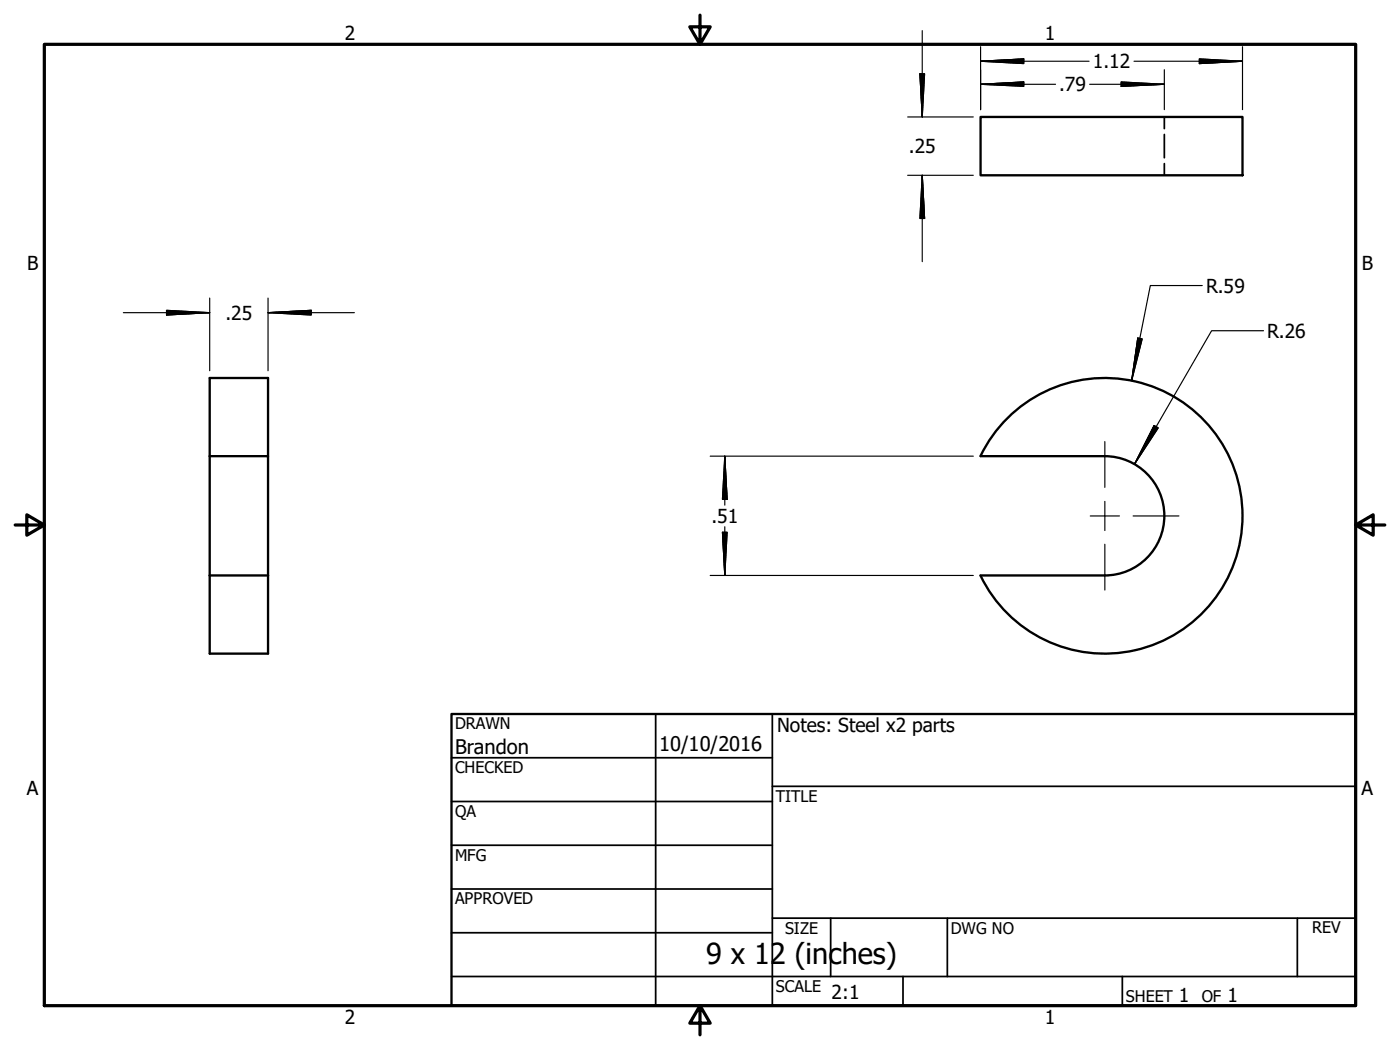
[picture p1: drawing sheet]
<svg xmlns="http://www.w3.org/2000/svg" width="305mm" height="229mm" viewBox="0 0 305 229" stroke-linecap="round" stroke-linejoin="round" font-family="sans-serif">
<!-- layer: Visible (ANSI) -->
<path d="M213.5 25.5h57v12.7h-57zM45.7 99.3h12.7v26M58.4 99.3v-17h-12.7v60h12.7v-17M213.5 99.3a30 30 0 0 1 45.7-10.5 30 30 0 0 1 0 46.9 30 30 0 0 1-45.7-10.4h27a13 13 0 0 0 13-13 13 13 0 0 0-13-13h-27M45.7 125.3h12.7" fill="none" stroke="#000" stroke-width=".51"/>
<!-- layer: Hidden (ANSI) -->
<path d="M253.5 25.5v2.5M253.5 29.3v5.1M253.5 35.6v2.6" fill="none" stroke="#000" stroke-width=".38"/>
<!-- layer: Border (ANSI) -->
<path d="M9.7 9.7h285.4v209.2h-285.4zM152.4 3.3v6.4l-2.2-3.9h4.4l-2.2 3.9M3.3 114.3h6.4l-3.9-2.2v4.4l3.9-2.2M295.1 114.3l3.9 2.2v-4.4l-3.9 2.2h6.4M152.4 218.9l2.2 3.9h-4.4l2.2-3.9v6.4" fill="none" stroke="#000" stroke-width=".7"/>
<!-- layer: Title (ANSI) -->
<g fill="none" stroke="#000" stroke-width=".38">
<path d="M142.7 155.4v63.5M168.1 155.4v63.5M98.3 165h69.8M98.3 174.5h69.8M168.1 171.2h127M98.3 184h69.8M98.3 193.5h69.8M168.1 199.9h127M180.8 199.9v12.7M206.2 199.9v12.7M282.4 199.9v12.7M98.3 212.6h196.8"/>
<path d="M98.3 203.1h69.8M196.6 212.6v6.3M244.3 212.6v6.3"/>
</g>
<path d="M98.3 155.4h196.8v63.5h-196.8z" fill="none" stroke="#000" stroke-width=".51"/>
<!-- layer: Dimension (ANSI) -->
<g fill="none" stroke="#000" stroke-width=".25">
<path d="M200.3 16.1h1l-.5 9.4zM200.8 6.7v18.8M213.5 18.4l9.4-.6v1zM213.5 13.3l9.4-.5v1zM213.5 18.4h16.3M213.5 10.2v13.7M213.5 13.3h23.6M237.2 18.4h16.3M244.1 17.8l9.4 .6-9.4 .4zM246.9 13.3h23.6M253.5 15.2v8.7M261.1 12.8l9.4 .5-9.4 .5z"/>
<path d="M270.5 10.2v13.7M197.6 25.5h14.3M197.6 38.2h14.3M200.8 38.2l.5 9.4h-1zM200.8 38.2v18.8M26.9 68.1h18.8M36.3 67.6l9.4 .5-9.4 .5zM45.7 64.9v15.8M58.4 68.1l9.4-.5v1zM58.4 68.1h18.8M58.4 64.9v15.8M247.7 73.6l1 .2-2.3 9.1z"/>
<path d="M261.7 62.2h-11.3l-4 20.7M275.1 72h-11.3l-16.8 29M154.6 99.3h57.3M157.8 99.3l.5 9.4h-1zM157.8 99.3v10.7M251.3 92.6l.9 .6-5.2 7.8zM157.3 115.9h1l-.5 9.4zM157.8 114.7v10.6M154.6 125.3h57.3"/>
</g>
<g fill="#000" stroke="#000" stroke-width=".25">
<path d="M200.3 16.1l.5 9.4zM200.3 16.1h1l-.5 9.4zM213.5 18.4l9.4-.6zM213.5 18.4l9.4-.6v1zM213.5 13.3l9.4-.5zM213.5 13.3l9.4-.5v1zM244.1 18.8l9.4-.4zM244.1 17.8l9.4 .6-9.4 .4zM261.1 13.8l9.4-.5zM261.1 12.8l9.4 .5-9.4 .5zM200.8 38.2l.5 9.4zM200.8 38.2l.5 9.4h-1z"/>
<path d="M36.3 68.6l9.4-.5zM36.3 67.6l9.4 .5-9.4 .5zM58.4 68.1l9.4-.5zM58.4 68.1l9.4-.5v1zM247.7 73.6l-1.3 9.3zM247.7 73.6l1 .2-2.3 9.1zM251.3 92.6l-4.3 8.4zM251.3 92.6l.9 .6-5.2 7.8zM157.3 115.9l.5 9.4zM157.3 115.9h1l-.5 9.4zM157.8 99.3l.5 9.4zM157.8 99.3l.5 9.4h-1z"/>
</g>
<!-- layer: Center Mark (ANSI) -->
<path d="M240.5 96.1v10M240.5 109.2v3.1h-3.1M240.5 118.5v10M243.7 112.3h-3.2v3.2M246.7 112.3h10" fill="none" stroke="#000" stroke-width=".25"/>
<text font-size="6.3" x="153.7" y="209.9">9 x 12 (inches)</text>
<g font-size="4.4">
<text x="99.1" y="164.1">Brandon</text>
<text x="143.5" y="163.5">10/10/2016</text>
</g>
<g font-size="4.2">
<text x="75.1" y="8.6">2</text>
<text x="227.5" y="8.6">1</text>
<text x="237.9" y="14.9">1.12</text>
<text x="230.6" y="19.9">.79</text>
<text x="197.9" y="33.3">.25</text>
<text x="5.9" y="58.7">B</text>
<text x="296.5" y="58.7">B</text>
<text x="262.6" y="63.7">R.59</text>
<text x="49.1" y="69.6">.25</text>
<text x="275.8" y="73.5">R.26</text>
<text x="154.9" y="113.8">.51</text>
<text x="169.2" y="159.3">Notes: Steel x2 parts</text>
<text x="5.8" y="173">A</text>
<text x="296.4" y="173">A</text>
<text x="181" y="217.6">2:1</text>
<text x="256.7" y="218.1">1</text>
<text x="267.2" y="218.1">1</text>
<text x="75.1" y="223">2</text>
<text x="227.5" y="223">1</text>
</g>
<g font-size="3.5">
<text x="99.1" y="158.7">DRAWN</text>
<text x="99.1" y="168.3">CHECKED</text>
<text x="99.1" y="177.9">QA</text>
<text x="168.9" y="174.5">TITLE</text>
<text x="99.1" y="187.4">MFG</text>
<text x="99.1" y="196.9">APPROVED</text>
<text x="170.9" y="203.3">SIZE</text>
<text x="207" y="203.3">DWG NO</text>
<text x="285.7" y="203.2">REV</text>
<text x="168.9" y="216">SCALE</text>
<text x="245.1" y="218.1">SHEET</text>
<text x="261.6" y="218.1">OF</text>
</g>
</svg>
